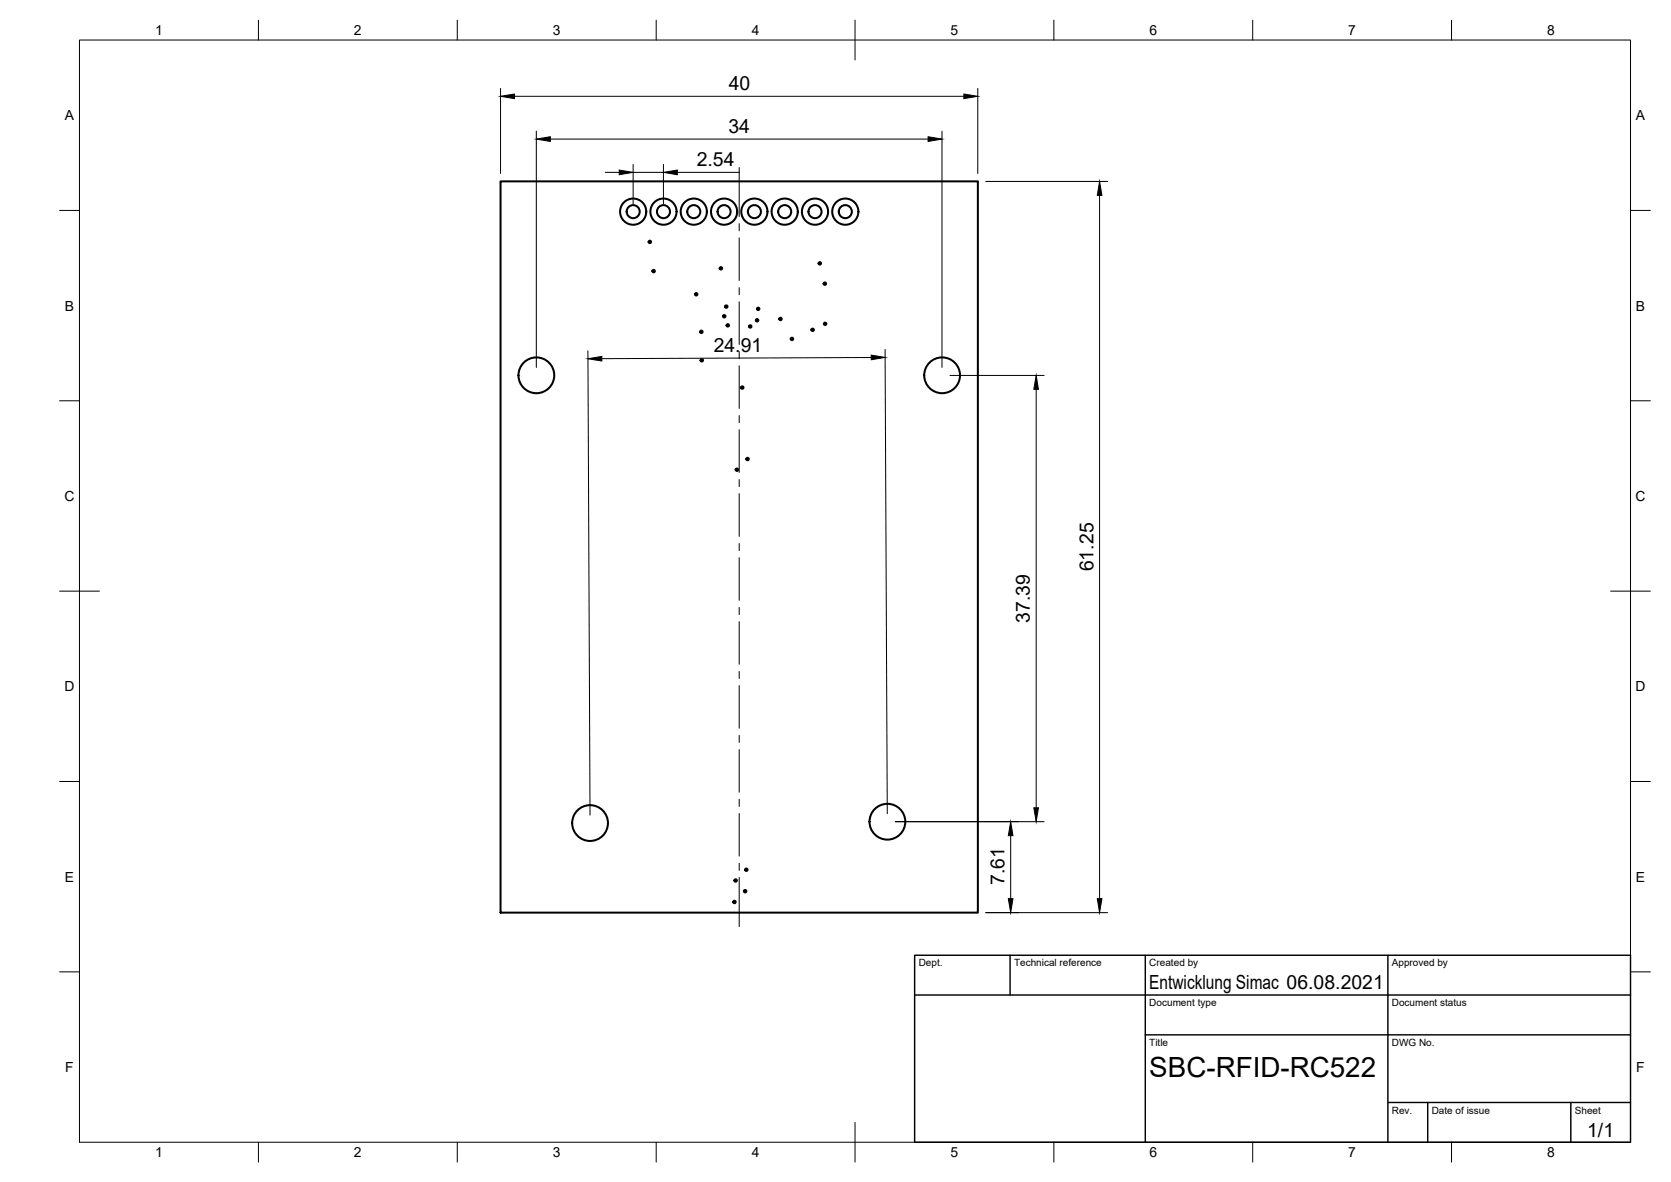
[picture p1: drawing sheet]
<svg xmlns="http://www.w3.org/2000/svg" width="420mm" height="297mm" viewBox="0 0 420 297" stroke-linecap="round" stroke-linejoin="round" font-family="sans-serif">
<!-- layer: Visible -->
<g fill="none" stroke="#000" stroke-width=".51">
<path d="M125.9 45.6h120v183.7h-120z"/>
<circle cx="159.2" cy="53.2" r="3.3"/>
<circle cx="159.2" cy="53.2" r="1.64"/>
<circle cx="166.8" cy="53.2" r="3.3"/>
<circle cx="166.8" cy="53.2" r="1.64"/>
<circle cx="174.4" cy="53.2" r="3.3"/>
<circle cx="174.4" cy="53.2" r="1.64"/>
<circle cx="182.1" cy="53.2" r="3.3"/>
<circle cx="182.1" cy="53.2" r="1.64"/>
<circle cx="189.7" cy="53.2" r="3.3"/>
<circle cx="189.7" cy="53.2" r="1.64"/>
<circle cx="197.3" cy="53.2" r="3.3"/>
<circle cx="197.3" cy="53.2" r="1.64"/>
<circle cx="204.9" cy="53.2" r="3.3"/>
<circle cx="204.9" cy="53.2" r="1.64"/>
<circle cx="212.5" cy="53.2" r="3.3"/>
<circle cx="212.5" cy="53.2" r="1.64"/>
<circle cx="163.4" cy="60.8" r=".31"/>
<circle cx="164.3" cy="68.1" r=".31"/>
<circle cx="175.1" cy="74" r=".31"/>
<circle cx="181.3" cy="67.4" r=".31"/>
<circle cx="182.1" cy="79.5" r=".31"/>
<circle cx="182.6" cy="77" r=".31"/>
<circle cx="190.6" cy="77.6" r=".31"/>
<circle cx="206.1" cy="66.2" r=".31"/>
<circle cx="207.4" cy="71.3" r=".31"/>
<circle cx="134.9" cy="94.3" r="4.5"/>
<circle cx="176.4" cy="83.4" r=".31"/>
<circle cx="176.5" cy="90.5" r=".31"/>
<circle cx="183" cy="81.8" r=".31"/>
<circle cx="186.6" cy="97.4" r=".31"/>
<circle cx="188.6" cy="82" r=".31"/>
<circle cx="190.4" cy="80.5" r=".31"/>
<circle cx="196.2" cy="80.2" r=".31"/>
<circle cx="199.1" cy="85.2" r=".31"/>
<circle cx="204.3" cy="82.9" r=".31"/>
<circle cx="207.5" cy="81.4" r=".31"/>
<circle cx="236.9" cy="94.3" r="4.5"/>
<circle cx="185.3" cy="118" r=".31"/>
<circle cx="188" cy="115.4" r=".31"/>
<circle cx="148.4" cy="206.8" r="4.5"/>
<circle cx="187.7" cy="218.6" r=".31"/>
<circle cx="223.1" cy="206.5" r="4.5"/>
<circle cx="184.7" cy="226.7" r=".31"/>
<circle cx="185" cy="221.3" r=".31"/>
<circle cx="187.4" cy="224" r=".31"/>
</g>
<!-- layer: Border -->
<g fill="none" stroke="#000" stroke-width=".25">
<path d="M20 10.1h390v276.9h-390zM65 5.1v5M115 5.1v5M165 5.1v5M215 5.1v10M265 5.1v5M315 5.1v5M365 5.1v5M15 52.9h5M410 52.9h5M15 100.7h5M410 100.7h5"/>
<path d="M15 148.6h10M405 148.6h10M15 196.4h5M410 196.4h5M15 244.2h5M410 244.2h5M65 287v5M115 287v5M165 287v5M215 282.1v9.9M265 287v5M315 287v5"/>
<path d="M365 287v5"/>
</g>
<!-- layer: TitleBlock -->
<path d="M230 240.1h180v46.9h-180zM230 250h180M254 240.1v9.9M288 240.1v46.9M349 240.1v46.9M288 260.1h122M349 277.1h61M359 277.1v9.9M395 277.1v9.9" fill="none" stroke="#000" stroke-width=".36"/>
<!-- layer: Smart Centers -->
<g fill="none" stroke="#000" stroke-width=".25">
<path d="M185.9 42.1v12.3M185.9 56.2v1.8M185.9 59.8v10.7M185.9 72.3v1.8M185.9 75.8v10.8M185.9 88.4v1.7M185.9 91.9v10.7M185.9 104.4v1.8M185.9 108v10.7M185.9 120.5v1.8M185.9 124.1v10.7M185.9 136.6v1.8"/>
<path d="M185.9 140.2v10.7M185.9 152.6v1.8M185.9 156.2v10.7M185.9 168.7v1.8M185.9 172.3v10.7M185.9 184.8v1.8M185.9 188.4v10.7M185.9 200.9v1.8M185.9 204.4v10.7M185.9 216.9v1.8M185.9 220.5v12.3"/>
</g>
<!-- layer: FD_Dimensions -->
<g fill="none" stroke="#000" stroke-width=".25">
<path d="M125.9 22.2v21.4M129.4 24.2h113M134.9 33v59.3M138.4 35h95M236.9 33v59.3M245.9 22.2v21.4M152.2 43.3h3.5M159.2 41.3v9.9M159.2 43.3h7.6M166.8 41.3v9.9M170.3 43.3h15.6M247.9 45.6h30.6"/>
<path d="M276.5 49.1v176.7M147.8 88.2l.6 116.6M219.1 89.8l-67.8 .3M222.5 87.8l.6 116.7M238.9 94.3h23.6M260.5 97.8v105.2M225.1 206.5h37.4M254.1 210v15.8M247.9 229.3h30.6"/>
</g>
<g fill="#000" stroke="#000" stroke-width=".25">
<path d="M125.9 24.2l3.5-.6v1.2zM134.9 35l3.5-.6v1.1zM233.4 34.4l3.5 .6-3.5 .5zM242.4 23.6l3.5 .6-3.5 .6zM155.7 42.7l3.5 .6-3.5 .6zM166.8 43.3l3.5-.6v1.2zM276.5 45.6l.6 3.5h-1.2zM147.8 90.2l3.5-.6v1.1zM219.1 89.2l3.5 .6-3.5 .6zM260.5 94.3l.6 3.5h-1.2zM254.1 206.5l.6 3.5h-1.2zM259.9 203h1.2l-.6 3.5z"/>
<path d="M253.5 225.8h1.2l-.6 3.5zM275.9 225.8h1.2l-.6 3.5z"/>
</g>
<text font-size="7" x="289" y="270.6">SBC-RFID-RC522</text>
<g font-size="4.9">
<text x="183.2" y="22.7">40</text>
<text x="183.2" y="33.4">34</text>
<text x="175.2" y="41.7">2.54</text>
<text x="179.5" y="88.5">24.91</text>
<text x="274.9" y="143.6" transform="rotate(-90 274.9 143.6)">61.25</text>
<text x="259" y="156.5" transform="rotate(-90 259 156.5)">37.39</text>
<text x="252.6" y="222.3" transform="rotate(-90 252.6 222.3)">7.61</text>
<text x="289" y="248.5">Entwicklung Simac 06.08.2021</text>
<text x="399.1" y="285.7">1/1</text>
</g>
<g font-size="3.5">
<text x="39" y="8.8">1</text>
<text x="89" y="8.8">2</text>
<text x="139" y="8.8">3</text>
<text x="189" y="8.8">4</text>
<text x="239" y="8.8">5</text>
<text x="289" y="8.8">6</text>
<text x="339" y="8.8">7</text>
<text x="389" y="8.8">8</text>
<text x="16.3" y="30.2">A</text>
<text x="411.3" y="30.2">A</text>
<text x="16.3" y="78">B</text>
<text x="411.3" y="78">B</text>
<text x="16.2" y="125.9">C</text>
<text x="411.2" y="125.9">C</text>
<text x="16.2" y="173.7">D</text>
<text x="411.2" y="173.7">D</text>
<text x="16.3" y="221.6">E</text>
<text x="411.3" y="221.6">E</text>
<text x="16.4" y="269.4">F</text>
<text x="411.4" y="269.4">F</text>
<text x="39" y="290.8">1</text>
<text x="89" y="290.8">2</text>
<text x="139" y="290.8">3</text>
<text x="189" y="290.8">4</text>
<text x="239" y="290.8">5</text>
<text x="289" y="290.8">6</text>
<text x="339" y="290.8">7</text>
<text x="389" y="290.8">8</text>
</g>
<g font-size="2.5">
<text x="231" y="242.9">Dept.</text>
<text x="255" y="242.9">Technical reference</text>
<text x="289" y="242.9">Created by</text>
<text x="350" y="242.9">Approved by</text>
<text x="289" y="252.8">Document type</text>
<text x="350" y="252.8">Document status</text>
<text x="289" y="262.9">Title</text>
<text x="350" y="262.9">DWG No.</text>
<text x="350" y="279.9">Rev.</text>
<text x="360" y="279.9">Date of issue</text>
<text x="396" y="279.9">Sheet</text>
</g>
</svg>
